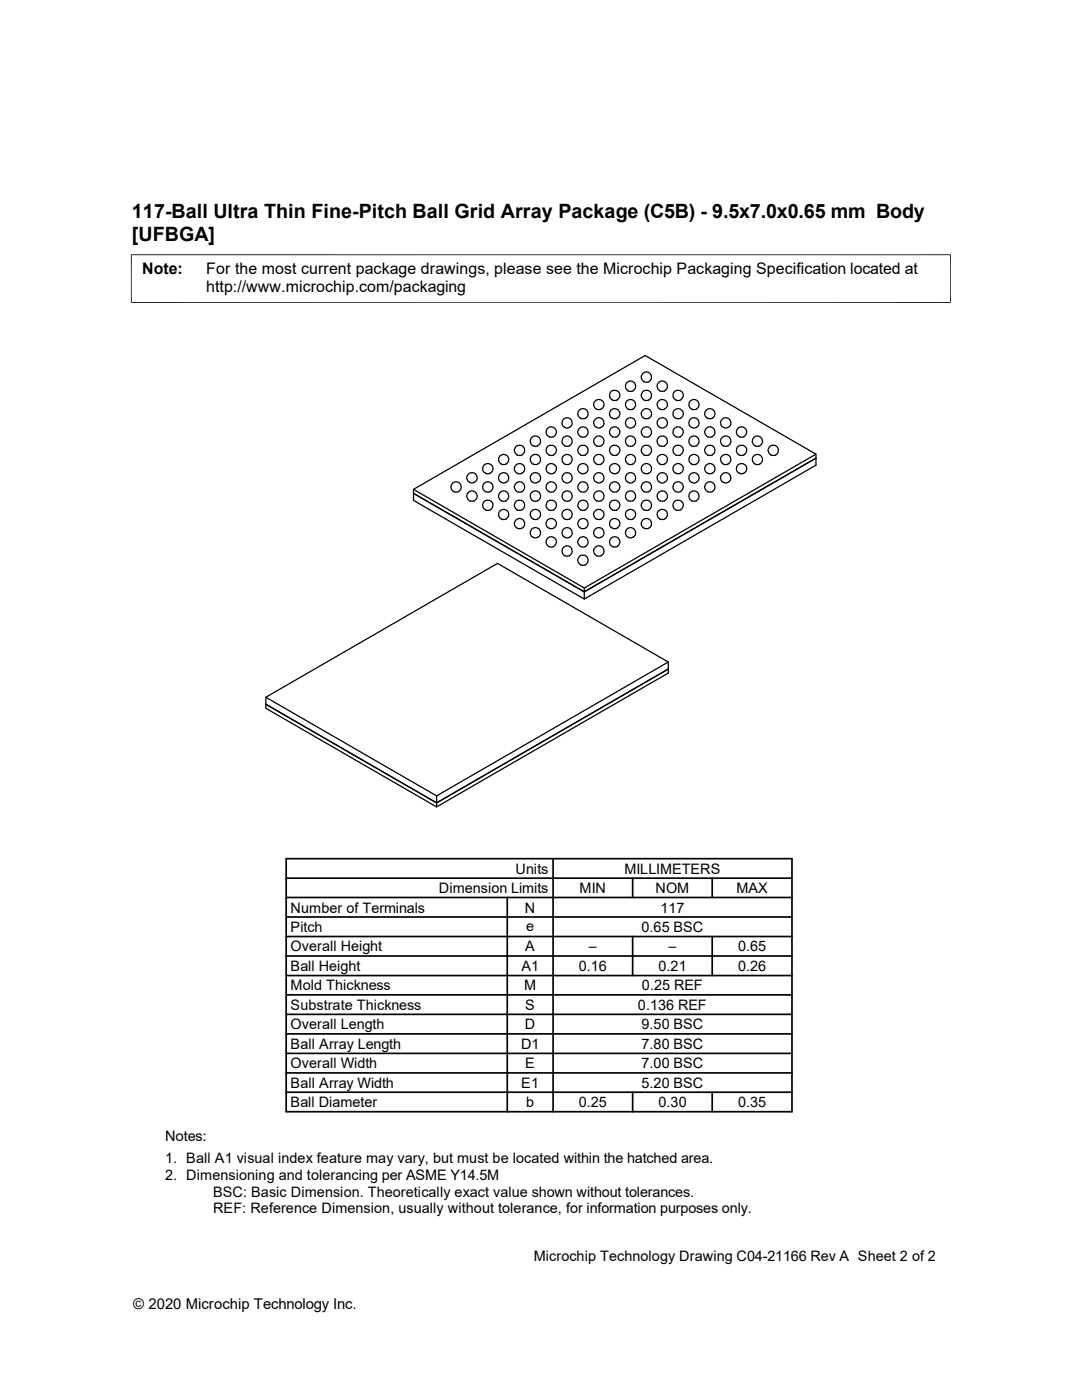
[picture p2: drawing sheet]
<svg xmlns="http://www.w3.org/2000/svg" width="216mm" height="279mm" viewBox="0 0 216 279" stroke-linecap="round" stroke-linejoin="round" font-family="sans-serif">
<g fill="none" stroke="#000" stroke-width=".25">
<path d="M82.5 97.7l46.2-26.7 34.1 19.6-46.2 26.7zM162.8 90.6v2.2l-46.2 26.7-34.1-19.6v-2.2M162.8 91.4l-46.2 26.7-34.1-19.6M116.6 117.3v2.2M53 139.1l46.3-26.7 34 19.7-46.2 26.7zM133.3 132.1v2.2l-46.2 26.7-34.1-19.6v-.9l34.1 19.7 46.2-26.7-46.2 26.7-34.1-19.7v-1.4M87.1 158.8v2.2"/>
<circle cx="122.7" cy="78.9" r="1.03"/>
<circle cx="125.8" cy="77.1" r="1.04"/>
<circle cx="129" cy="75.3" r="1.04"/>
<circle cx="129" cy="78.9" r="1.03"/>
<circle cx="132.1" cy="77.1" r="1.04"/>
<circle cx="135.3" cy="78.9" r="1.03"/>
<circle cx="91" cy="97.2" r="1.04"/>
<circle cx="94.2" cy="99" r="1.04"/>
<circle cx="94.2" cy="95.3" r="1.02"/>
<circle cx="97.3" cy="97.2" r="1.04"/>
<circle cx="97.3" cy="93.5" r="1.02"/>
<circle cx="100.5" cy="99" r="1.04"/>
<circle cx="100.5" cy="95.3" r="1.02"/>
<circle cx="100.5" cy="91.7" r="1.03"/>
<circle cx="103.7" cy="97.2" r="1.04"/>
<circle cx="103.7" cy="93.5" r="1.02"/>
<circle cx="103.7" cy="89.9" r="1.03"/>
<circle cx="106.8" cy="88" r="1.04"/>
<circle cx="106.8" cy="99" r="1.04"/>
<circle cx="106.8" cy="95.3" r="1.02"/>
<circle cx="106.8" cy="91.7" r="1.03"/>
<circle cx="110" cy="97.2" r="1.04"/>
<circle cx="110" cy="86.2" r="1.04"/>
<circle cx="110" cy="93.5" r="1.02"/>
<circle cx="110" cy="89.9" r="1.03"/>
<circle cx="113.2" cy="88" r="1.04"/>
<circle cx="113.2" cy="99" r="1.04"/>
<circle cx="113.2" cy="84.4" r="1.02"/>
<circle cx="113.2" cy="95.3" r="1.02"/>
<circle cx="113.2" cy="91.7" r="1.03"/>
<circle cx="116.3" cy="82.6" r="1.03"/>
<circle cx="116.3" cy="97.2" r="1.04"/>
<circle cx="116.3" cy="86.2" r="1.04"/>
<circle cx="116.3" cy="93.5" r="1.02"/>
<circle cx="116.3" cy="89.9" r="1.03"/>
<circle cx="119.5" cy="99" r="1.04"/>
<circle cx="119.5" cy="88" r="1.04"/>
<circle cx="119.5" cy="95.3" r="1.02"/>
<circle cx="119.5" cy="84.4" r="1.02"/>
<circle cx="119.5" cy="91.7" r="1.03"/>
<circle cx="119.5" cy="80.7" r="1.03"/>
<circle cx="122.6" cy="82.6" r="1.03"/>
<circle cx="122.7" cy="86.2" r="1.04"/>
<circle cx="122.7" cy="97.2" r="1.04"/>
<circle cx="122.7" cy="93.5" r="1.02"/>
<circle cx="122.7" cy="89.9" r="1.03"/>
<circle cx="125.8" cy="99" r="1.04"/>
<circle cx="125.8" cy="88" r="1.04"/>
<circle cx="125.8" cy="95.3" r="1.02"/>
<circle cx="125.8" cy="84.4" r="1.02"/>
<circle cx="125.8" cy="91.7" r="1.03"/>
<circle cx="125.8" cy="80.7" r="1.03"/>
<circle cx="129" cy="82.6" r="1.03"/>
<circle cx="129" cy="86.2" r="1.04"/>
<circle cx="129" cy="97.2" r="1.04"/>
<circle cx="129" cy="93.5" r="1.02"/>
<circle cx="129" cy="89.9" r="1.03"/>
<circle cx="132.1" cy="99" r="1.04"/>
<circle cx="132.1" cy="88" r="1.04"/>
<circle cx="132.1" cy="84.4" r="1.02"/>
<circle cx="132.1" cy="95.3" r="1.02"/>
<circle cx="132.1" cy="91.7" r="1.03"/>
<circle cx="132.1" cy="80.7" r="1.03"/>
<circle cx="135.3" cy="82.6" r="1.03"/>
<circle cx="135.3" cy="86.2" r="1.04"/>
<circle cx="135.3" cy="97.2" r="1.04"/>
<circle cx="135.3" cy="93.5" r="1.02"/>
<circle cx="135.3" cy="89.9" r="1.03"/>
<circle cx="138.5" cy="99" r="1.04"/>
<circle cx="138.5" cy="88" r="1.04"/>
<circle cx="138.5" cy="84.4" r="1.02"/>
<circle cx="138.5" cy="95.3" r="1.02"/>
<circle cx="138.5" cy="91.7" r="1.03"/>
<circle cx="138.5" cy="80.7" r="1.03"/>
<circle cx="141.6" cy="82.6" r="1.03"/>
<circle cx="141.6" cy="86.2" r="1.04"/>
<circle cx="141.6" cy="97.2" r="1.04"/>
<circle cx="141.6" cy="93.5" r="1.02"/>
<circle cx="141.7" cy="89.9" r="1.03"/>
<circle cx="144.8" cy="88" r="1.04"/>
<circle cx="144.8" cy="84.4" r="1.02"/>
<circle cx="144.8" cy="95.3" r="1.02"/>
<circle cx="144.8" cy="91.7" r="1.03"/>
<circle cx="148" cy="86.2" r="1.04"/>
<circle cx="148" cy="93.5" r="1.02"/>
<circle cx="148" cy="89.9" r="1.03"/>
<circle cx="151.1" cy="88" r="1.04"/>
<circle cx="151.1" cy="91.7" r="1.03"/>
<circle cx="154.3" cy="89.9" r="1.03"/>
<circle cx="97.3" cy="100.8" r="1.03"/>
<circle cx="100.5" cy="102.7" r="1.03"/>
<circle cx="103.7" cy="104.5" r="1.02"/>
<circle cx="103.7" cy="100.8" r="1.03"/>
<circle cx="106.8" cy="106.3" r="1.02"/>
<circle cx="106.8" cy="102.7" r="1.03"/>
<circle cx="110" cy="108.2" r="1.04"/>
<circle cx="110" cy="104.5" r="1.02"/>
<circle cx="110" cy="100.8" r="1.03"/>
<circle cx="113.2" cy="110" r="1.04"/>
<circle cx="113.2" cy="106.3" r="1.02"/>
<circle cx="113.2" cy="102.7" r="1.03"/>
<circle cx="116.3" cy="108.2" r="1.04"/>
<circle cx="116.3" cy="104.5" r="1.02"/>
<circle cx="116.3" cy="111.8" r="1.03"/>
<circle cx="116.3" cy="100.8" r="1.03"/>
<circle cx="119.5" cy="110" r="1.04"/>
<circle cx="119.5" cy="106.3" r="1.02"/>
<circle cx="119.5" cy="102.7" r="1.03"/>
<circle cx="122.7" cy="108.2" r="1.04"/>
<circle cx="122.7" cy="104.5" r="1.02"/>
<circle cx="122.7" cy="100.8" r="1.03"/>
<circle cx="125.8" cy="106.3" r="1.02"/>
<circle cx="125.8" cy="102.7" r="1.03"/>
<circle cx="129" cy="104.5" r="1.02"/>
<circle cx="129" cy="100.8" r="1.03"/>
<circle cx="132.1" cy="102.7" r="1.03"/>
<circle cx="135.3" cy="100.8" r="1.03"/>
</g>
<path d="M26.1 50.8h163.6M26.2 50.8v9.7M189.7 50.8v9.7M26.1 60.4h163.6" fill="none" stroke="#000" stroke-width=".2"/>
<g fill="none" stroke="#000" stroke-width=".34">
<path d="M57.1 171.4h100.9v50.5h-100.9zM57.1 179.1h100.9M57.1 175.3h100.9M101.2 179.1v42.8M110.4 171.4v50.5M126.2 175.3v3.8M142.1 175.3v3.8M57.1 190.8h100.9M57.1 186.9h100.9M57.1 183h100.9M57.1 194.7h100.9M57.1 198.5h100.9"/>
<path d="M126.2 186.9v7.8M142.1 186.9v7.8M57.1 206.3h100.9M57.1 202.4h100.9M57.1 214.1h100.9M57.1 210.2h100.9M57.1 218h100.9M126.2 218v3.9M142.1 218v3.9"/>
</g>
<g font-size="3.9">
<text x="26.3" y="43.5">117-Ball Ultra Thin Fine-Pitch Ball Grid Array Package (C5B) - 9.5x7.0x0.65 mm Body</text>
<text x="26.3" y="48">[UFBGA]</text>
</g>
<g font-size="3.2">
<text x="28.4" y="54.6">Note:</text>
<text x="41.1" y="54.6">For the most current package drawings, please see the Microchip Packaging Specification located at</text>
<text x="41.1" y="58.3">http://www.microchip.com/packaging</text>
</g>
<text font-size="3" x="26.6" y="261.3">© 2020 Microchip Technology Inc.</text>
<g font-size="2.9">
<text x="87.5" y="178.2">Dimension Limits</text>
<text x="102.9" y="174.3">Units</text>
<text x="115.7" y="178.2">MIN</text>
<text x="124.6" y="174.3">MILLIMETERS</text>
<text x="130.8" y="178.2">NOM</text>
<text x="146.9" y="178.2">MAX</text>
<text x="58" y="182.1">Number of Terminals</text>
<text x="58" y="186">Pitch</text>
<text x="104.7" y="182.1">N</text>
<text x="105" y="185.7">e</text>
<text x="128" y="186">0.65 BSC</text>
<text x="131.8" y="182.1">117</text>
<text x="58" y="189.9">Overall Height</text>
<text x="104.8" y="189.9">A</text>
<text x="117.5" y="189.9">–</text>
<text x="133.4" y="189.9">–</text>
<text x="147.3" y="189.9">0.65</text>
<text x="58" y="193.8">Ball Height</text>
<text x="58" y="197.7">Mold Thickness</text>
<text x="104.1" y="193.8">A1</text>
<text x="104.6" y="197.7">M</text>
<text x="115.5" y="193.8">0.16</text>
<text x="128.1" y="197.7">0.25 REF</text>
<text x="131.4" y="193.8">0.21</text>
<text x="147.3" y="193.8">0.26</text>
<text x="58" y="201.5">Substrate Thickness</text>
<text x="104.8" y="201.5">S</text>
<text x="127.3" y="201.5">0.136 REF</text>
<text x="58" y="205.4">Overall Length</text>
<text x="58" y="209.3">Ball Array Length</text>
<text x="104" y="209.3">D1</text>
<text x="104.7" y="205.4">D</text>
<text x="128" y="205.4">9.50 BSC</text>
<text x="128" y="209.3">7.80 BSC</text>
<text x="58" y="213.2">Overall Width</text>
<text x="104.8" y="213.2">E</text>
<text x="128" y="213.2">7.00 BSC</text>
<text x="58" y="221">Ball Diameter</text>
<text x="58" y="217.1">Ball Array Width</text>
<text x="104" y="217.1">E1</text>
<text x="105" y="220.9">b</text>
<text x="115.5" y="221">0.25</text>
<text x="128" y="217.1">5.20 BSC</text>
<text x="131.4" y="221">0.30</text>
<text x="147.3" y="221">0.35</text>
<text x="32.9" y="227.6">Notes:</text>
<text x="32.9" y="232.2">1. Ball A1 visual index feature may vary, but must be located within the hatched area.</text>
<text x="32.9" y="235.5">2. Dimensioning and tolerancing per ASME Y14.5M</text>
<text x="42.5" y="238.8">BSC: Basic Dimension. Theoretically exact value shown without tolerances.</text>
<text x="42.5" y="242.1">REF: Reference Dimension, usually without tolerance, for information purposes only.</text>
<text x="106.5" y="251.6">Microchip Technology Drawing C04-21166 Rev A Sheet 2 of 2</text>
</g>
</svg>
